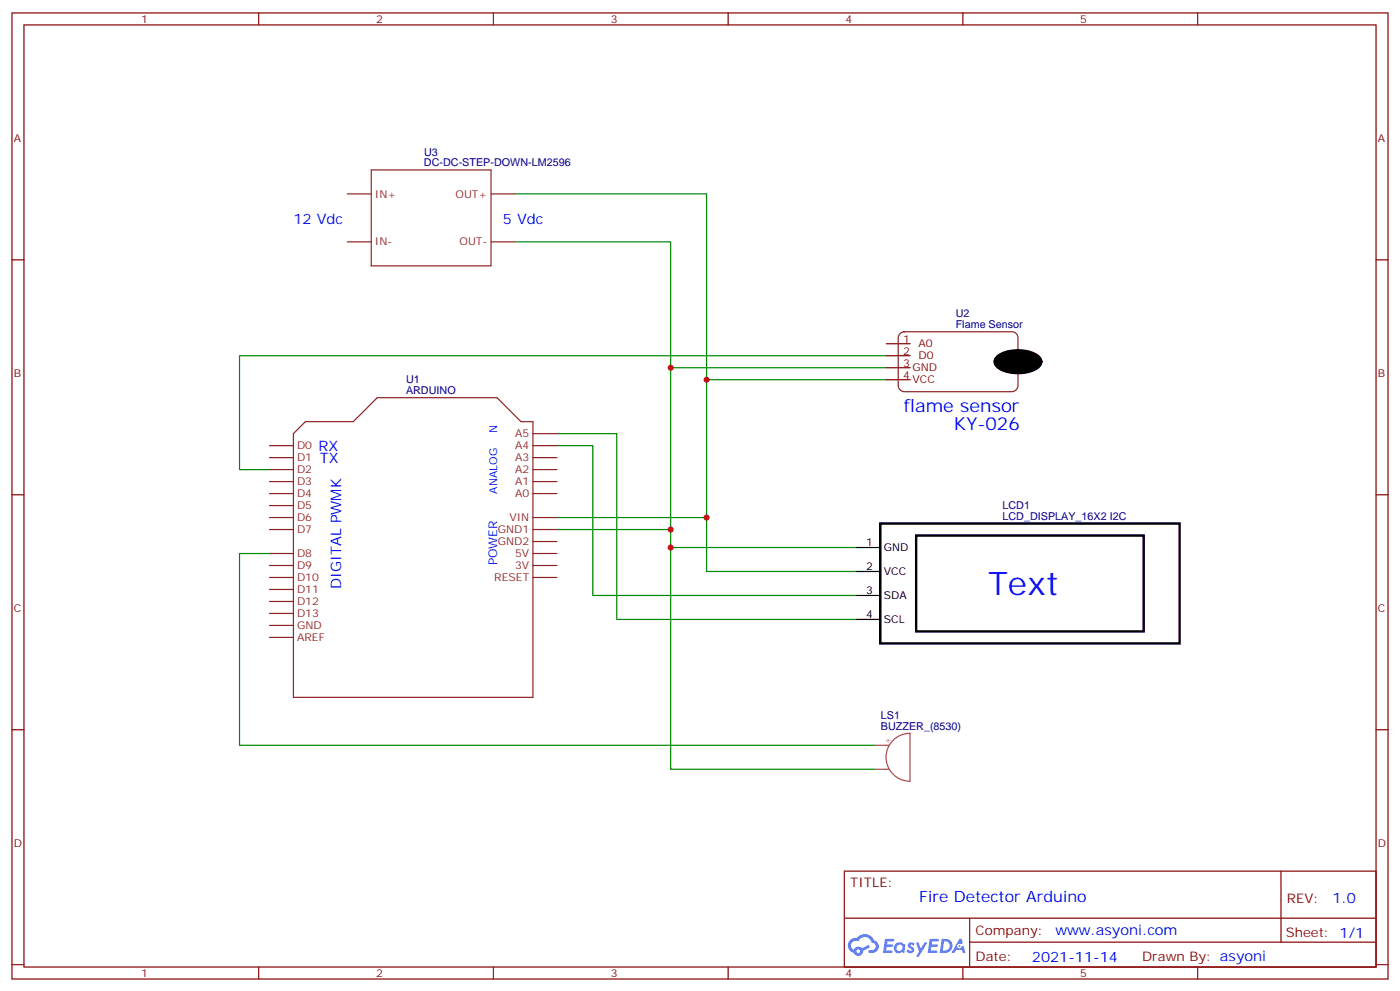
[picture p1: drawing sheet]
<svg xmlns="http://www.w3.org/2000/svg" width="412mm" height="292mm" viewBox="0 0 412 292" stroke-linecap="round" stroke-linejoin="round" font-family="sans-serif">
<g fill="none" stroke="#870000" stroke-width=".35">
<path d="M3.5 3.8h405.4v284.3h-405.4zM7.1 7.3h398.2v277.3h-398.2zM76.2 3.8v3.5M145.3 3.8v3.5M214.5 3.8v3.5M283.6 3.8v3.5M352.8 3.8v3.5M3.5 76.5h3.6M405.3 76.5h3.6M3.5 145.6h3.6M405.3 145.6h3.6M3.5 214.8h3.6"/>
<path d="M405.3 214.8h3.6M248.7 256.4h156.6v28.2h-156.6zM377.3 256.4v20.9M248.7 270.2h156.5M285.6 277.3h119.6M285.6 270.2v14.2M3.5 283.9h3.6M76.2 284.6v3.5M145.3 284.6v3.5M214.5 284.6v3.5M283.6 284.6v3.5M352.8 284.6v3.5"/>
<path d="M405.3 283.9h3.6"/>
</g>
<g fill="#5487ff">
<path d="M267.7 277.6a1.22 1.22 0 0 1 1.7 .2l-.4 .6a.47 .47 0 0 0-.3-.4 .47 .47 0 0 0-.5 .2l.1 .2a1.14 1.14 0 0 1 .8 1.8 1.14 1.14 0 0 1-1.9 0l-.2-.2 .5-.6 .7 .5a.29 .29 0 0 0 .3-.3 .29 .29 0 0 0-.2-.3 1.04 1.04 0 0 1-.6-1.7z"/>
<path d="M260.7 276.3h2.4l.3 .2-.2 .5-1.8 .1-.1 .8h1.5l.3 .4-.3 .4h-1.6l-.2 1.1h1.7l.2 .3-.2 .3-2.6 .1z"/>
<path d="M273.8 276.3h2.4l.3 .2-.1 .5-1.8 .1-.2 .8h1.6l.3 .4-.4 .4h-1.6l-.1 1.1h1.7l.2 .3-.2 .3-2.6 .1z"/>
<path d="M282.6 276.3h.7l.3 1.3-.6 .3a.69 .69 0 0 0-1 .3 .69 .69 0 0 0 .4 .9 .69 .69 0 0 0 .9-.6l.5-.2 .6 2.2h-.8l-.2-.9h-1.8l-.5 .9h-.8z"/>
<path d="M269.8 277.4h.8l.6 1.8 1.1-1.8h.9l-2.6 4.2h-.8l.9-1.5z"/>
<path d="M277.4 276.3l-.6 4.2h1.3a2.11 2.11 0 0 0 2.5-2.1 2.11 2.11 0 0 0-2.5-2.1zM278.1 277.1a1.39 1.39 0 0 1 1.7 1.4 1.39 1.39 0 0 1-1.8 1.3h-.3z"/>
<path d="M263.7 277.9a1.54 1.54 0 0 0-.1 2.2 1.54 1.54 0 0 0 2.2 .1l.6 .3 .3-2.3-.2-.3h-.4a1.49 1.49 0 0 0-2.4 0zM264 278.9a.94 .94 0 0 1 1.8 0 .94 .94 0 0 1-1.8 0z"/>
<path d="M250.4 276.7a2.18 2.18 0 0 0 1.1 3.7 1.44 1.44 0 0 0 1.6 .9 1.44 1.44 0 0 0 1.2-1.4l2-1.1-.5-.7-1.9 1a1.47 1.47 0 0 0-2.4 .4 1.39 1.39 0 0 1-.7-1.9 1.39 1.39 0 0 1 2-.5 2.12 2.12 0 0 1 2.2-1.3 2.12 2.12 0 0 1 1.9 1.7 1.14 1.14 0 0 1 1.1 1.4 1.14 1.14 0 0 1-1.7 .7 .43 .43 0 0 0-.5 .4 .43 .43 0 0 0 .4 .5 1.98 1.98 0 0 0 2.5-1.2 1.98 1.98 0 0 0-1.2-2.6 3.1 3.1 0 0 0-5.3-.6l-.9 .1zM252.3 280a.55 .55 0 0 1 1.1 0 .55 .55 0 0 1-1.1 0z"/>
<circle cx="282.6" cy="278.4" r=".26"/>
</g>
<path d="M151.7 57.1h56.4v95.2h-44.1M151.7 71.2h45.9v84.7h-33.6M197.6 108.2h63.5M208.1 111.8h53M261.1 104.7h-190.5v33.5h8.8M164 131.2h10.6v44.1h77.6M164 127.6h17.7v54.7h70.5M197.6 155.9v5.2h54.6M208.1 152.3v15.9h44.1M79.4 162.9h-8.8v56.5h186.9M197.6 161.1v65.3h59.9" fill="none" stroke="#008700" stroke-width=".35"/>
<g fill="none" stroke="#8c2424" stroke-width=".35">
<path d="M102.3 57.1h7.1M109.4 50h35.2v28.2h-35.2zM144.6 57.1h7.1M102.3 71.2h7.1M144.6 71.2h7.1M265.2 98.2l1.1-.6h31.8a1.76 1.76 0 0 1 1.8 1.8v14.1a1.89 1.89 0 0 1-1.8 1.8h-31.8a1.89 1.89 0 0 1-1.7-1.8v-14.1zM79.4 131.2h7M79.4 134.7h7M79.4 138.2h7M86.4 127.6l3.6-3.5h14.1l7-7h35.3l7.1 7h3.5v81.1h-70.6zM157 131.2h7M157 134.7h7"/>
<path d="M157 138.2h7M157 127.6h7M79.4 141.7h7M79.4 145.3h7M79.4 148.8h7M79.4 152.3h7M79.4 155.9h7M157 141.7h7M157 145.3h7M157 152.3h7M157 155.9h7M157 159.4h7"/>
<path d="M79.4 162.9h7M79.4 166.4h7M79.4 170h7M79.4 173.5h7M79.4 177h7M157 162.9h7M157 166.4h7M157 170h7M79.4 180.6h7M79.4 184.1h7M79.4 187.6h7"/>
</g>
<path d="M259.3 154.1h88.2v35.3h-88.2zM269.9 157.6h67v28.2h-67z" fill="none" stroke="#000" stroke-width=".71"/>
<path d="M252.2 161.1h7.1M252.2 168.2h7.1M252.2 175.3h7.1M252.2 182.3h7.1" fill="none" stroke="#000" stroke-width=".35"/>
<path d="M261.1 101.2h7M261.1 104.7h7M261.1 111.8h7M261.1 108.2h7" fill="none" stroke="#870000" stroke-width=".35"/>
<path d="M293.6 104.8a11.3 11.3 0 0 1 12.5 0 2.18 2.18 0 0 1-.5 3.8 11.6 11.6 0 0 1-12-.5 2.06 2.06 0 0 1 0-3.3z" fill="#000" stroke="#000" stroke-width=".35"/>
<path d="M257.5 219.4h4.4M262.7 218.3a7 7 0 0 1 5.4-2.5v14.1a7.1 7.1 0 0 1-6.5-4.1 7.1 7.1 0 0 1 1.1-7.5zM257.5 226.4h4.4" fill="none" stroke="#a64a4a" stroke-width=".35"/>
<g fill="#c00">
<circle cx="208.1" cy="152.3" r=".88"/>
<circle cx="197.6" cy="155.9" r=".88"/>
<circle cx="197.6" cy="108.2" r=".88"/>
<circle cx="208.1" cy="111.8" r=".88"/>
<circle cx="197.6" cy="161.1" r=".88"/>
</g>
<text font-size="9.5" fill="#00f" x="291" y="175.3">Text</text>
<g font-size="5.3" fill="#00f">
<text x="266.2" y="121.3">flame sensor</text>
<text x="281" y="126.6">KY-026</text>
</g>
<text font-size="4.6" fill="#00f" x="270.8" y="265.4">Fire Detector Arduino</text>
<g font-size="4.2" fill="#00f">
<text x="86.4" y="65.9">12 Vdc</text>
<text x="148.2" y="65.9">5 Vdc</text>
<text x="93.8" y="132.7">RX</text>
<text x="94.3" y="136.2">TX</text>
<text x="100.5" y="173.5" transform="rotate(-90 100.5 173.5)">DIGITAL PWMK</text>
<text x="392.5" y="265.7">1.0</text>
<text x="310.9" y="275.2">www.asyoni.com</text>
<text x="304" y="283">2021-11-14</text>
</g>
<g font-size="3.9" fill="#800">
<text x="250.5" y="261">TITLE:</text>
<text x="379.1" y="265.7">REV:</text>
<text x="287.4" y="275.2">Company:</text>
<text x="378.7" y="275.8">Sheet: 1/1</text>
<text x="287.4" y="282.9">Date:</text>
<text x="336.4" y="282.9">Drawn By: asyoni</text>
</g>
<text font-size="3.5" fill="#00f" x="146.4" y="166.4" transform="rotate(-90 146.4 166.4)">POWER</text>
<g font-size="3.2" fill="#800">
<text x="41.6" y="6.8">1</text>
<text x="110.8" y="6.8">2</text>
<text x="179.9" y="6.8">3</text>
<text x="249.1" y="6.8">4</text>
<text x="318.2" y="6.8">5</text>
<text x="4.1" y="41.9">A</text>
<text x="405.9" y="41.9">A</text>
<text x="266.1" y="100.8">1</text>
<text x="266.1" y="104.4">2</text>
<text x="266.1" y="107.9">3</text>
<text x="270.6" y="102.2">A0</text>
<text x="270.6" y="105.8">D0</text>
<text x="4.1" y="111.1">B</text>
<text x="266.1" y="111.4">4</text>
<text x="268.8" y="112.8">VCC</text>
<text x="268.8" y="109.3">GND</text>
<text x="405.9" y="111.1">B</text>
<text x="4.1" y="180.2">C</text>
<text x="405.9" y="180.2">C</text>
<text x="4.1" y="249.3">D</text>
<text x="405.9" y="249.3">D</text>
<text x="41.6" y="287.6">1</text>
<text x="110.8" y="287.6">2</text>
<text x="179.9" y="287.6">3</text>
<text x="249.1" y="287.6">4</text>
<text x="318.2" y="287.6">5</text>
</g>
<g font-size="3.2" fill="#000080">
<text x="124.9" y="45.8">U3</text>
<text x="124.9" y="49">DC-DC-STEP-DOWN-LM2596</text>
<text x="281.5" y="93.4">U2</text>
<text x="281.5" y="96.6">Flame Sensor</text>
<text x="119.6" y="112.8">U1</text>
<text x="119.6" y="116">ARDUINO</text>
<text x="295.3" y="149.9">LCD1</text>
<text x="295.3" y="153">LCD_DISPLAY_16X2 I2C</text>
<text x="259.5" y="214.8">BUZZER_(8530)</text>
<text x="259.5" y="211.5">LS1</text>
</g>
<g font-size="3.2" fill="#8d2323">
<text x="110.4" y="58.1">IN+</text>
<text x="134.2" y="58.1">OUT+</text>
<text x="110.4" y="72.2">IN-</text>
<text x="135.4" y="72.2">OUT-</text>
<text x="151.7" y="128.7">A5</text>
<text x="87.5" y="132.2">D0</text>
<text x="87.5" y="135.7">D1</text>
<text x="151.7" y="132.2">A4</text>
<text x="151.7" y="135.7">A3</text>
<text x="87.5" y="139.3">D2</text>
<text x="87.5" y="142.8">D3</text>
<text x="151.7" y="139.3">A2</text>
<text x="151.7" y="142.8">A1</text>
<text x="87.5" y="146.3">D4</text>
<text x="87.5" y="149.9">D5</text>
<text x="151.7" y="146.3">A0</text>
<text x="87.5" y="153.4">D6</text>
<text x="150.1" y="153.4">VIN</text>
<text x="87.5" y="156.9">D7</text>
<text x="146.6" y="156.9">GND1</text>
<text x="146.6" y="160.4">GND2</text>
<text x="87.5" y="164">D8</text>
<text x="87.5" y="167.5">D9</text>
<text x="151.7" y="164">5V</text>
<text x="151.7" y="167.5">3V</text>
<text x="87.5" y="171">D10</text>
<text x="145.6" y="171">RESET</text>
<text x="87.5" y="174.6">D11</text>
<text x="87.5" y="178.1">D12</text>
<text x="87.5" y="181.6">D13</text>
<text x="87.5" y="185.1">GND</text>
<text x="87.5" y="188.7">AREF</text>
</g>
<g font-size="3.2" fill="#00f">
<text x="146.4" y="127.5" transform="rotate(-90 146.4 127.5)">N</text>
<text x="146.4" y="145.3" transform="rotate(-90 146.4 145.3)">ANALOG</text>
</g>
<g font-size="3.2">
<text x="255.2" y="160.8">1</text>
<text x="255.2" y="167.9">2</text>
<text x="260.3" y="162.2">GND</text>
<text x="260.3" y="169.3">VCC</text>
<text x="255.2" y="174.9">3</text>
<text x="260.3" y="176.3">SDA</text>
<text x="255.2" y="182">4</text>
<text x="260.3" y="183.4">SCL</text>
</g>
<text font-size="2.5" fill="#a54b4b" x="260.6" y="218.8">+</text>
</svg>
